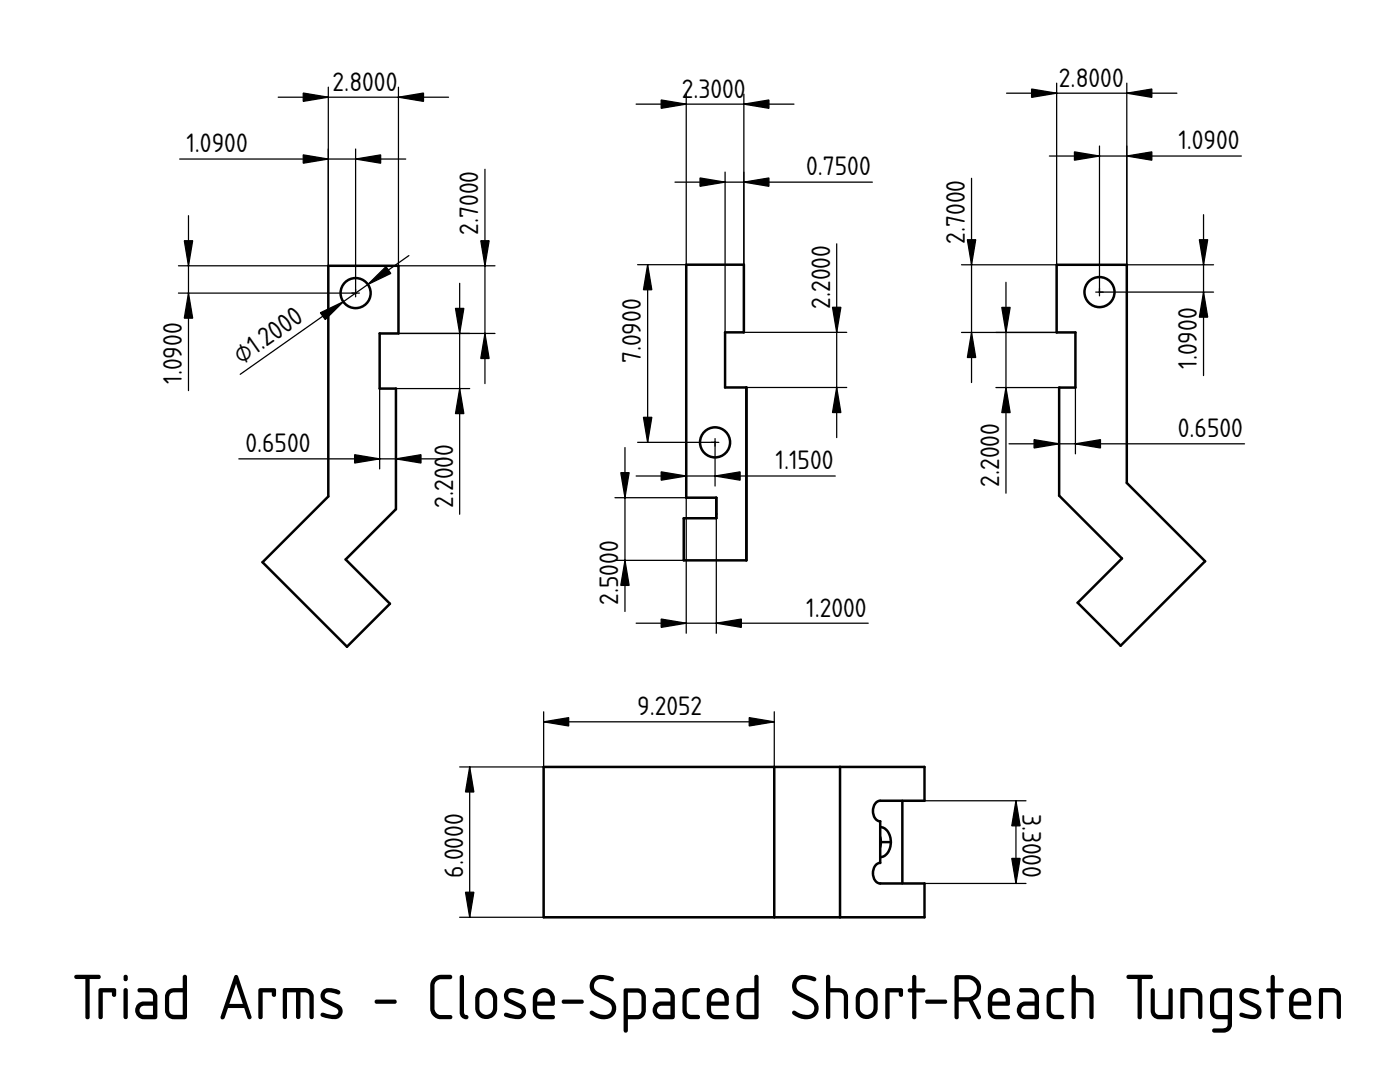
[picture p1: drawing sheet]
<svg xmlns="http://www.w3.org/2000/svg" width="279mm" height="216mm" viewBox="0 0 279 216" stroke-linecap="round" stroke-linejoin="round" font-family="sans-serif">
<path d="M66 91.1h.1" fill="none" stroke="#000" stroke-width=".2"/>
<circle cx="71" cy="58.5" r="3" fill="#fff"/>
<g fill="none" stroke="#000" stroke-width=".5">
<path d="M65.5 53h14v13.5h-3.7v11h3.2v24.1l-10 10 8.8 8.9-8.6 8.5-16.8-16.8 13.1-13.1z"/>
<circle cx="71" cy="58.5" r="3"/>
</g>
<path d="M71 57.7v1.5zM70.2 58.5h1.5z" fill-rule="evenodd" fill="#000" stroke="#080808" stroke-width=".25"/>
<path d="M66 91.1h.1" fill="none" stroke="#000" stroke-width=".2"/>
<g fill="none" stroke="#000" stroke-width=".25">
<path d="M55.5 19.4h34M65.5 17.4v35.6h-29.9M79.5 17.4v35.6h19.3M35.9 31.7h45.1M71 29.7v28.8h-35.4M96.8 33.8v42.7M37.6 43v34.9M81.6 51l-33.7 23.7M91.7 56.5v46.1M75.8 77.5v16.1M79.5 66.5h19.3M93.7 77.5h-14.7v16.1"/>
<path d="M47.7 91.6h41.3"/>
</g>
<g fill="#000" stroke="#000" stroke-width=".25">
<path d="M60.5 18.6l5 .8-5 .8zM79.5 19.4l5-.8v1.6zM60.5 30.9l5 .8-5 .9zM71 31.7l5-.8v1.7zM37.6 58.5l.8 5h-1.6zM36.8 48h1.6l-.8 5zM73.4 56.8l3.6-3.6 1 1.4zM95.9 48h1.7l-.8 5zM63.9 62.4l4.6-2.2-3.6 3.6zM91.7 77.5l.9 5h-1.7zM90.9 61.5h1.7l-.9 5zM96.8 66.5l.8 5h-1.7z"/>
<path d="M70.8 90.7l5 .9-5 .8zM79 91.6l5-.9v1.7z"/>
</g>
<path d="M137 52.8h11.5v13.5h-3.8v11h4.3v34.5h-12.5v-8.4h6.5v-4.1h-6z" fill-rule="evenodd" fill="#fff"/>
<path d="M142.7 82.3h.1" fill="none" stroke="#000" stroke-width=".2"/>
<circle cx="142.7" cy="88.3" r="3" fill="#fff"/>
<g fill="none" stroke="#000" stroke-width=".5">
<path d="M137 52.8h11.5v13.5h-3.8v11h4.3v34.5h-12.5v-8.4h6.5v-4.1h-6zM143 102.6v.8"/>
<circle cx="142.7" cy="88.3" r="3"/>
</g>
<path d="M142.7 87.5v1.5zM142 88.3h1.5z" fill-rule="evenodd" fill="#000" stroke="#080808" stroke-width=".25"/>
<path d="M142.7 82.3h.1" fill="none" stroke="#000" stroke-width=".2"/>
<g fill="none" stroke="#000" stroke-width=".25">
<path d="M137 18.8v78.2M148.5 18.8v34M127 20.8h31.5M134.7 36.3h39.4M144.7 34.3v32M127.2 52.8h9.8M129.2 52.8v35.5M167 48.7v38.6M148.5 66.3h20.5M149 77.3h20M122.7 99.3h14.3v27.1M124.7 89.3v32.7"/>
<path d="M127 95h39.7M127.2 88.3h15.5v8.7M143 99.3v27.1M122.7 111.8h13.8M127 124.4h46.3"/>
</g>
<g fill="#000" stroke="#000" stroke-width=".25">
<path d="M132 19.9l5 .9-5 .8zM139.7 35.5l5 .8-5 .9zM148.5 20.8l5-.9v1.7zM148.5 36.3l5-.8v1.7zM129.2 52.8l.9 5h-1.7zM167 77.3l.8 5h-1.7zM166.1 61.3h1.7l-.8 5zM123.9 94.3h1.7l-.9 5zM128.4 83.3h1.7l-.9 5zM132 94.2l5 .8-5 .8zM142.7 95l5-.8v1.6zM124.7 111.8l.9 5h-1.7z"/>
<path d="M132 123.5l5 .9-5 .8zM143 124.4l5-.9v1.7z"/>
</g>
<path d="M210.9 52.8h14v43.6l15.6 15.6-16.9 16.8-8.5-8.5 8.8-8.9-12.5-12.5v-21.6h3.2v-11h-3.7z" fill-rule="evenodd" fill="#fff"/>
<path d="M225.7 90.8h.1" fill="none" stroke="#000" stroke-width=".2"/>
<circle cx="219.4" cy="58.3" r="3" fill="#fff"/>
<g fill="none" stroke="#000" stroke-width=".5">
<path d="M210.9 52.8h14v43.6l15.6 15.6-16.9 16.8-8.5-8.5 8.8-8.9-12.5-12.5v-21.6h3.2v-11h-3.7z"/>
<circle cx="219.4" cy="58.3" r="3"/>
</g>
<path d="M219.4 57.5v1.5zM218.7 58.3h1.5z" fill-rule="evenodd" fill="#000" stroke="#080808" stroke-width=".25"/>
<path d="M225.7 90.8h.1" fill="none" stroke="#000" stroke-width=".2"/>
<path d="M200.9 18.6h34M210.9 16.6v36.2h-19M224.9 16.6v36.2h17.3M193.9 35.6v40.7M209.4 31.1h38.3M219.4 29.1v29.2h22.8M200.8 56.3v42.1M240.2 42.8v32.1M191.9 66.3h19M198.8 77.3h12.6v13.3M214.6 77.3v13.3M201.4 88.6h47" fill="none" stroke="#000" stroke-width=".25"/>
<path d="M205.9 17.8l5 .8-5 .8zM224.9 18.6l5-.8v1.6zM214.4 30.3l5 .8-5 .9zM224.9 31.1l5-.8v1.7zM193.1 47.8h1.6l-.8 5zM239.4 47.8h1.6l-.8 5zM240.2 58.3l.8 5h-1.6zM193.9 66.3l.8 5h-1.6zM200.8 77.3l.8 5h-1.7zM199.9 61.3h1.7l-.8 5zM206.4 87.7l5 .9-5 .8zM214.6 88.6l5-.9v1.7z" fill="#000" stroke="#000" stroke-width=".25"/>
<path d="M108.5 153h76v6.8h-4.4v16.5h4.4v6.7h-76z" fill-rule="evenodd" fill="#fff"/>
<path d="M146.5 168h.1" fill="none" stroke="#000" stroke-width=".2"/>
<path d="M108.5 153h46v30h-46z" fill-rule="evenodd" fill="#fff"/>
<path d="M146.5 168h.1" fill="none" stroke="#000" stroke-width=".2"/>
<g fill="#fff">
<path d="M154.5 153h13.1v30h-13.1z" fill-rule="evenodd"/>
<path d="M167.6 153h16.9v6.8h-8.8a1.99 1.99 0 0 0-1.4 2.8 1.52 1.52 0 0 0 1.4 1.3v8.3a1.99 1.99 0 0 0-1.4 2.8 1.52 1.52 0 0 0 1.4 1.3h8.8v6.7h-16.9z" fill-rule="evenodd"/>
<path d="M174.8 160.2l.9-.4h4.4v16.5h-4.4a1.99 1.99 0 0 1-1.4-2.8 1.52 1.52 0 0 1 1.4-1.3v-1.2a2.81 2.81 0 0 0 2.1-3.2 2.68 2.68 0 0 0-2.1-2.8v-1.1a1.99 1.99 0 0 1-1.4-2.8z" fill-rule="evenodd"/>
<path d="M175.7 165a2.75 2.75 0 0 1 2.1 3h-2z" fill-rule="evenodd"/>
<path d="M175.8 168h2a2.75 2.75 0 0 1-2.1 3z" fill-rule="evenodd"/>
<path d="M175.7 167l.1 1-.1 1z" fill-rule="evenodd"/>
</g>
<path d="M108.5 153h76v6.8h-8.8a1.99 1.99 0 0 0-1.4 2.8 1.52 1.52 0 0 0 1.4 1.3v8.3a1.99 1.99 0 0 0-1.4 2.8 1.52 1.52 0 0 0 1.4 1.3h8.8v6.7h-76zM154.5 153v30M167.6 153v30M180.1 159.8v16.5M175.7 167l.1 1M175.7 165a2.75 2.75 0 0 1 2.1 3M175.8 168l-.1 1M175.8 168h2M177.8 168a2.75 2.75 0 0 1-2.1 3" fill="none" stroke="#000" stroke-width=".5"/>
<path d="M146.5 168h.1" fill="none" stroke="#000" stroke-width=".2"/>
<path d="M93.7 153v30M108.5 142v11h-16.8M108.5 144h46M154.5 142v11M184.5 159.8h20.3M202.8 159.8v16.5M184.5 176.3h20.3M91.7 183h16.8" fill="none" stroke="#000" stroke-width=".25"/>
<path d="M93.7 153l.9 5h-1.7zM108.5 144l5-.8v1.7zM149.5 143.2l5 .8-5 .9zM202.8 159.8l.8 5h-1.7zM201.9 171.3h1.7l-.8 5zM92.9 178h1.7l-.9 5z" fill="#000" stroke="#000" stroke-width=".25"/>
<text font-size="12" x="14.2" y="203.4">Triad Arms - Close-Spaced Short-Reach Tungsten</text>
<g font-size="5">
<text x="211.3" y="17.3">2.8000</text>
<text x="66.4" y="18.1">2.8000</text>
<text x="136.1" y="19.5">2</text>
<text x="138.4" y="19.5">.3000</text>
<text x="235.2" y="29.8">1.0900</text>
<text x="37.2" y="30.4">1.0900</text>
<text x="160.9" y="35">0.7500</text>
<text x="95.5" y="46.8" transform="rotate(-90 95.5 46.8)">2.7000</text>
<text x="192.6" y="48.6" transform="rotate(-90 192.6 48.6)">2.7000</text>
<text x="165.7" y="61.6" transform="rotate(-90 165.7 61.6)">2.2000</text>
<text x="36.3" y="76.6" transform="rotate(-90 36.3 76.6)">1.0900</text>
<text x="48.2" y="72.8" transform="rotate(-35 48.2 72.8)">⌀1.2000</text>
<text x="127.9" y="72.5" transform="rotate(-90 127.9 72.5)">7.0900</text>
<text x="238.9" y="73.6" transform="rotate(-90 238.9 73.6)">1.0900</text>
<text x="235.1" y="87.2">0.6500</text>
<text x="49" y="90.2">0.6500</text>
<text x="154.8" y="93.7">1.1500</text>
<text x="90.4" y="101.3" transform="rotate(-90 90.4 101.3)">2.2000</text>
<text x="199.4" y="97.1" transform="rotate(-90 199.4 97.1)">2.2000</text>
<text x="123.4" y="120.7" transform="rotate(-90 123.4 120.7)">2.5000</text>
<text x="160.9" y="123">1.2000</text>
<text x="127.2" y="142.7">9.2052</text>
<text x="204.1" y="162.3" transform="rotate(90 204.1 162.3)">3.3000</text>
<text x="92.4" y="175.2" transform="rotate(-90 92.4 175.2)">6.0000</text>
</g>
</svg>
